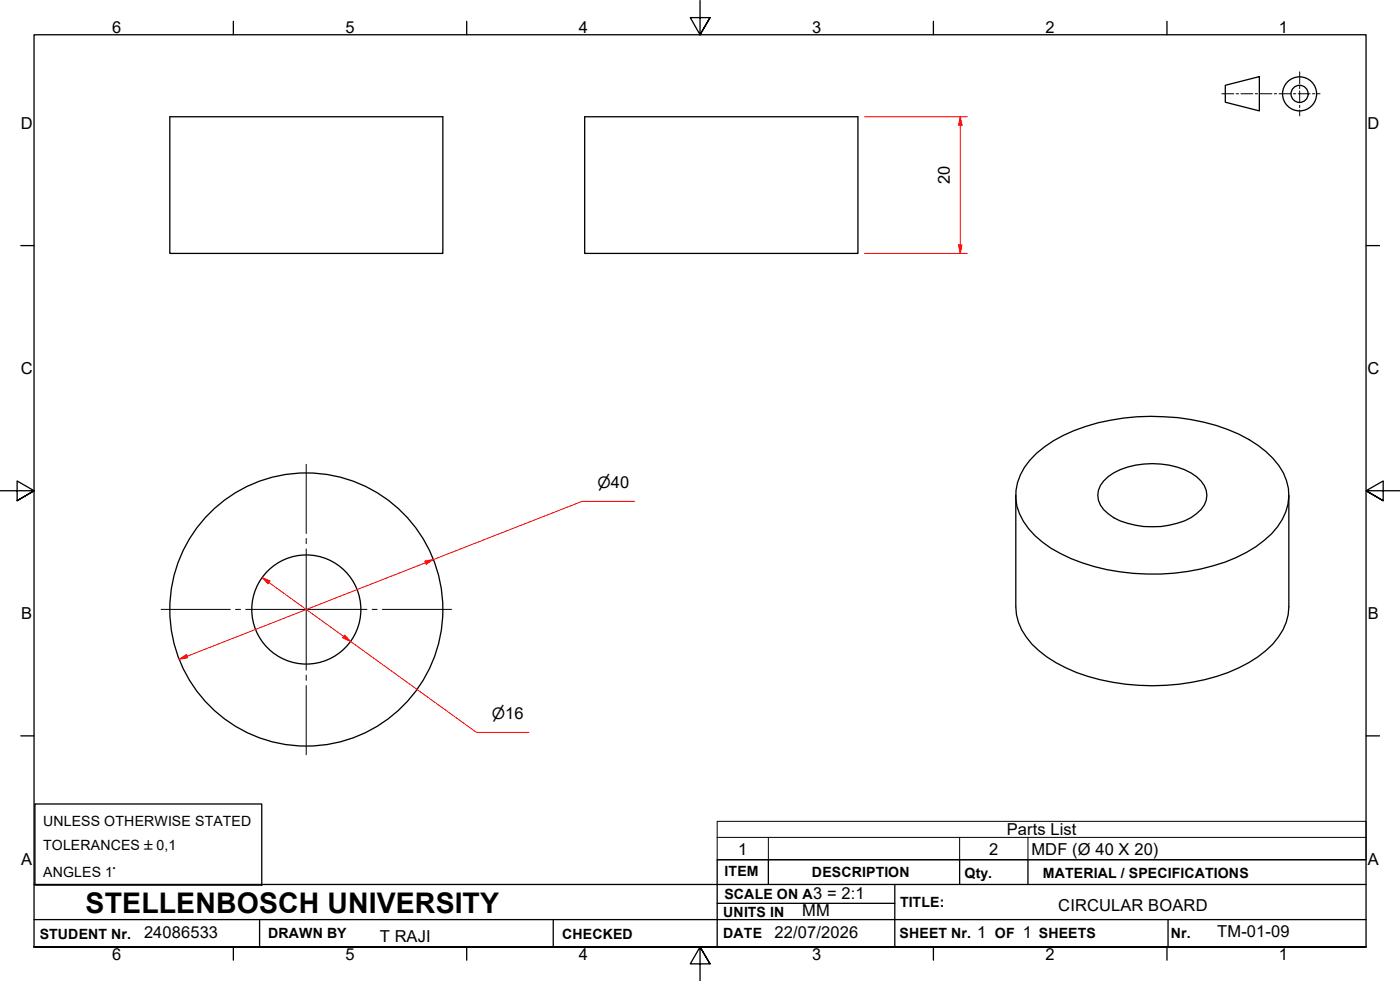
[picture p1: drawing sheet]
<svg xmlns="http://www.w3.org/2000/svg" width="410mm" height="287mm" viewBox="0 0 410 287" stroke-linecap="round" stroke-linejoin="round" font-family="sans-serif">
<!-- layer: Visible Edges(ISO) -->
<g fill="none" stroke="#000" stroke-width=".38">
<path d="M49.7 34.2h80v40h-80zM171.2 34.2h80v40h-80zM303.5 132.7a47.1 47.1 0 0 1 25.5-10.3 61.2 61.2 0 0 1 36.7 6.3 23.1 23.1 0 0 1 11 12 15 15 0 0 1-4.4 15.6 40.8 40.8 0 0 1-20.8 10.3 63.7 63.7 0 0 1-40.9-4.5 23.5 23.5 0 0 1-12.8-13.9 15.8 15.8 0 0 1 5.7-15.5zM297.4 145v32.6a17 17 0 0 0 6.8 12.9 47.4 47.4 0 0 0 25.4 9.8 63.3 63.3 0 0 0 33.2-4.8 27.5 27.5 0 0 0 12.9-11.1l.9-2.3 .6-2.2 .2-2.3v-32.6M323.2 140.8a18.8 18.8 0 0 1 14.2-5.1 21.4 21.4 0 0 1 12.9 3.8 6.4 6.4 0 0 1 0 10.9 22.4 22.4 0 0 1-15.4 3.7 17.8 17.8 0 0 1-11.7-4.9 6 6 0 0 1 0-8.4z"/>
<circle cx="89.7" cy="178.4" r="40"/>
<circle cx="89.7" cy="178.4" r="16"/>
</g>
<!-- layer: Symbols(ISO) -->
<path d="M210 245.1v-4.7h190v4.7M210 245.1v6.6h190v-6.6M210 245.1h190M225 245.1v6.6M281 245.1v6.6M301 245.1v6.6" fill="none" stroke="#000" stroke-width=".29"/>
<!-- layer: Border_0 -->
<g fill="none" stroke="#000" stroke-width=".38">
<path d="M68.3 6.2v4M136.7 6.2v4M205 .1v10.1l-2.9-5h5.8l-2.9 5 2.9-5M273.3 6.2v4M341.7 6.2v4M6.1 71.9h3.9M400 71.9h3.9M0 143.7h10l-5-2.9v5.8l5-2.9-5 2.9M410 143.7h-10l5-2.9v5.8l-5-2.9 5 2.9M6.1 215.4h3.9M400 215.4h3.9M10 277.2v-267h390v267h-390h390"/>
<path d="M68.3 277.2v3.9M136.7 277.2v3.9M273.3 277.2v3.9M341.7 277.2v3.9M207.9 282.1l-2.9-4.9 2.9 4.9h-5.8l2.9-4.9v10"/>
</g>
<!-- layer: Sketch Geometry(ISO) -->
<g fill="none" stroke="#000" stroke-width=".38">
<path d="M358.8 25l9.9-2.6v10.1l-9.9-2.6zM10.2 235.3h66.4v23.8h-66.4zM10 258.9h390M225 251.7v7.2M262 258.9v18.3M281 251.7v7.2M301 251.7v7.2M400 251.7h-190v25.5M10 277.2h390M10 269.2h390M76 269.2v8M162 269.2v8"/>
<path d="M210 264.4h52M342 269.2v8"/>
<circle cx="380.5" cy="27.5" r="5"/>
<circle cx="380.5" cy="27.5" r="2.51"/>
</g>
<g fill="none" stroke="#000" stroke-width=".29">
<path d="M357.8 27.4h3.5M361.9 27.4h.7M363.3 27.4h3.5M367.5 27.4h.7M368.9 27.4h3.5M373.1 27.4h.7M374.5 27.4h3.5M378.7 27.4h.7M380.1 27.4h3.5M380.6 21v3.5M380.6 25.2v.7M380.6 26.6v3.5"/>
<path d="M380.6 30.8v.7M380.6 32.2v1.7M384.3 27.4h.7M385.7 27.4h.8"/>
</g>
<!-- layer: Center Mark(ISO) -->
<path d="M89.7 135.9v20.3M89.7 157.6v1.5M47.2 178.4h20.2M69 178.4h1.4M71.9 178.4h35.5M89.7 160.7v35.5M109 178.4h1.4M112 178.4h20.2M89.7 197.6v1.6M89.7 200.7v20.2" fill="none" stroke="#000" stroke-width=".29"/>
<!-- layer: Dimensions(ISO) -->
<path d="M281.2 34.2v2.5" fill="none" stroke="#f00" stroke-width=".29"/>
<path d="M281.2 34.2l.5 2.5h-1z" fill="#f00"/>
<path d="M281.2 34.2l.5 2.5h-1zM281.2 71.7v2.5" fill="none" stroke="#f00" stroke-width=".29"/>
<path d="M280.7 71.7h1l-.5 2.5z" fill="#f00"/>
<path d="M253.2 34.2h30M281.2 36.7v35M253.2 74.2h30M280.7 71.7h1l-.5 2.5zM126.9 163.8l-2.3 .9" fill="none" stroke="#f00" stroke-width=".29"/>
<path d="M124.4 164.2l2.5-.4-2.1 1.4z" fill="#f00"/>
<path d="M124.4 164.2l2.5-.4-2.1 1.4zM54.8 192.1l-2.3 .9" fill="none" stroke="#f00" stroke-width=".29"/>
<path d="M52.5 193l2.1-1.4 .3 .9z" fill="#f00"/>
<path d="M185.8 146.8h-15.4l-43.5 17M124.6 164.7l-69.8 27.4M52.5 193l2.1-1.4 .3 .9zM100.6 186.3l2.1 1.5" fill="none" stroke="#f00" stroke-width=".29"/>
<path d="M100.9 185.9l1.8 1.9-2.4-1.1z" fill="#f00"/>
<path d="M76.7 169.1l2 1.4M100.9 185.9l1.8 1.9-2.4-1.1z" fill="none" stroke="#f00" stroke-width=".29"/>
<path d="M76.7 169.1l2.4 1-.6 .8z" fill="#f00"/>
<path d="M76.7 169.1l2.4 1-.6 .8zM78.7 170.5l21.9 15.8M102.7 187.8l36.8 26.6h15.4" fill="none" stroke="#f00" stroke-width=".29"/>
<text font-size="8.3" x="25.1" y="267.2">STELLENBOSCH UNIVERSITY</text>
<g font-size="4.8">
<text x="32.8" y="9.7">6</text>
<text x="101.2" y="9.7">5</text>
<text x="169.5" y="9.7">4</text>
<text x="237.8" y="9.7">3</text>
<text x="306.1" y="9.7">2</text>
<text x="374.5" y="9.7">1</text>
<text x="6.1" y="37.8">D</text>
<text x="400.4" y="37.8">D</text>
<text x="278.1" y="53.9" transform="rotate(-90 278.1 53.9)">20</text>
<text x="6.1" y="109.6">C</text>
<text x="400.4" y="109.6">C</text>
<text x="6.2" y="181.3">B</text>
<text x="400.5" y="181.3">B</text>
<text x="294.8" y="244.5">Parts List</text>
<text x="216.2" y="250.1">1</text>
<text x="289.6" y="250.1">2</text>
<text x="302" y="250.2">MDF (Ø 40 X 20)</text>
<text x="6.2" y="253.1">A</text>
<text x="400.5" y="253.1">A</text>
<text x="238.1" y="263.2">3 = 2:1</text>
<text x="234.9" y="268.2">MM</text>
<text x="309.9" y="266.7">CIRCULAR BOARD</text>
<text x="42.2" y="274.5">24086533</text>
<text x="111.2" y="275.7">T RAJI</text>
<text x="226.8" y="274.5">22/07/2026</text>
<text x="286.1" y="274.5">1</text>
<text x="299.5" y="274.7">1</text>
<text x="356.4" y="274.1">TM-01-09</text>
<text x="32.8" y="281.1">6</text>
<text x="101.2" y="281.1">5</text>
<text x="169.5" y="281.1">4</text>
<text x="237.8" y="281.1">3</text>
<text x="306.1" y="281.1">2</text>
<text x="374.5" y="281.1">1</text>
</g>
<g font-size="4.6">
<text x="174.9" y="142.9">⌀40</text>
<text x="144" y="210.5">⌀16</text>
</g>
<g font-size="4.1">
<text x="12.6" y="241.7">UNLESS OTHERWISE STATED</text>
<text x="12.6" y="248.7">TOLERANCES ±0,1</text>
<text x="12.6" y="256.8">ANGLES 1°</text>
<text x="212.2" y="256.5">ITEM</text>
<text x="237.7" y="256.7">DESCRIPTION</text>
<text x="282.4" y="256.9">Qty.</text>
<text x="305.4" y="256.9">MATERIAL / SPECIFICATIONS</text>
<text x="212.1" y="263">SCALE ON A</text>
<text x="211.8" y="268.4">UNITS IN</text>
<text x="263.5" y="265.6">TITLE:</text>
<text x="11.6" y="274.8">STUDENT Nr.</text>
<text x="78.5" y="274.6">DRAWN BY</text>
<text x="164.6" y="274.8">CHECKED</text>
<text x="211.8" y="274.6">DATE</text>
<text x="263.4" y="274.6">SHEET Nr.</text>
<text x="291.3" y="274.6">OF</text>
<text x="304.2" y="274.6">SHEETS</text>
<text x="342.8" y="274.5">Nr.</text>
</g>
</svg>
